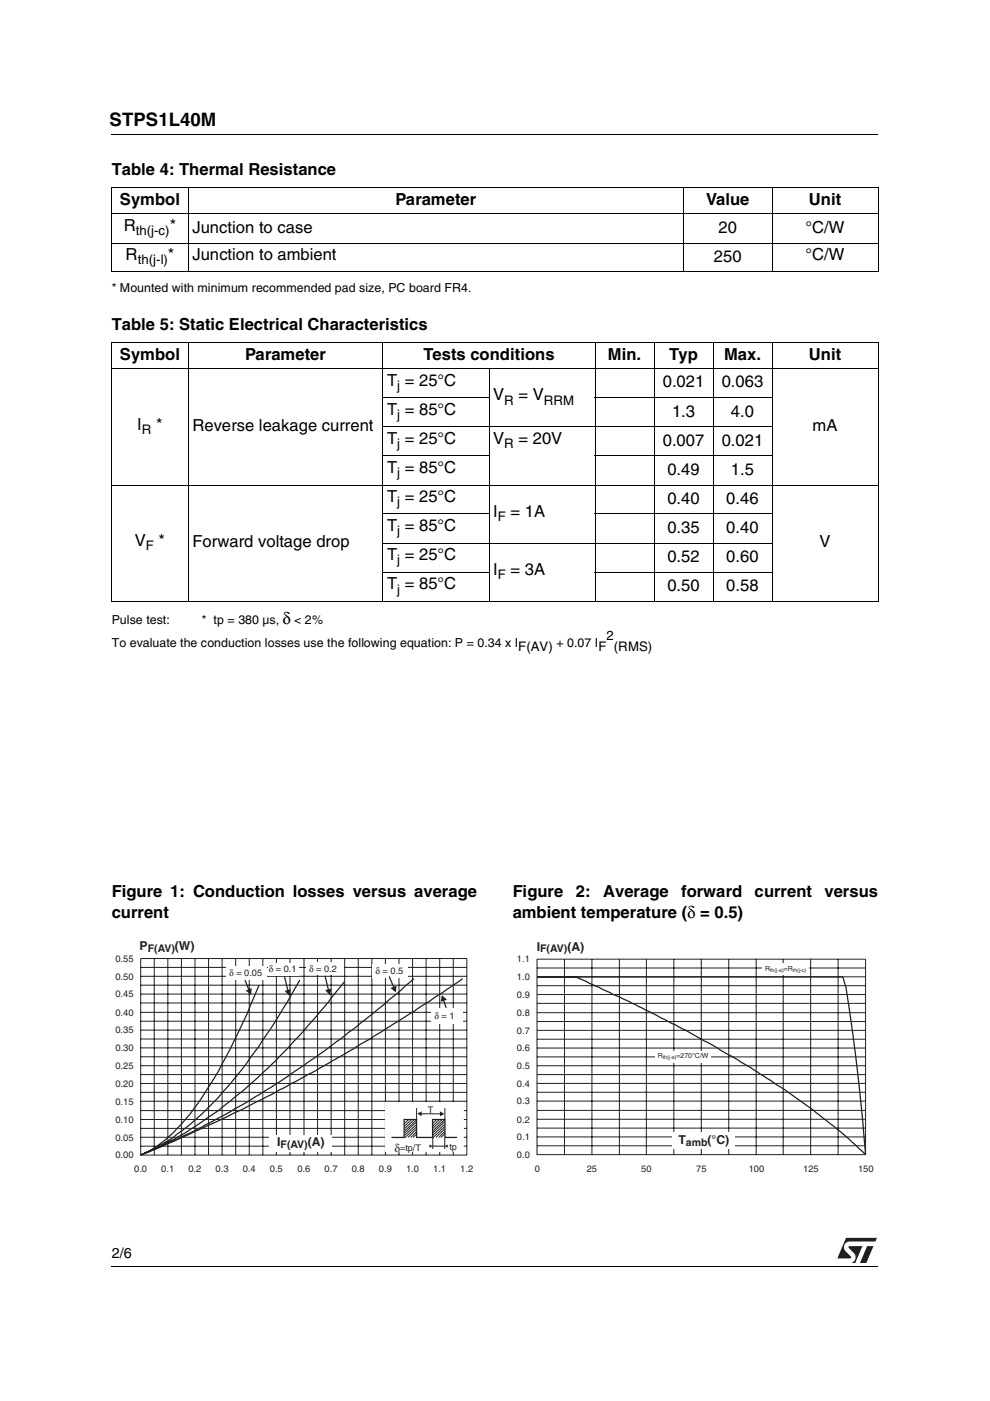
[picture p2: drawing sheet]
<svg xmlns="http://www.w3.org/2000/svg" width="210mm" height="297mm" viewBox="0 0 210 297" stroke-linecap="round" stroke-linejoin="round" font-family="sans-serif">
<path d="M23.7 28.5h162.5M23.7 268.5h162.5" fill="none" stroke="#000" stroke-width=".21"/>
<path d="M177.4 262.1h8.8v5.7h-8.8z" fill="#fff"/>
<g fill="#231f20">
<path d="M183.9 264.2h1.3l-1.5 3.6h-1.4z" fill-rule="evenodd"/>
<path d="M179.4 262.4h6.5l-.3 .8h-5.5a1.21 1.21 0 0 0-1.1 .8 1.21 1.21 0 0 0 .3 1.3l1.1 1.1v.3l-2.9 .1z" fill-rule="evenodd"/>
<path d="M180 264.3l2.9-.1-1.6 3.6h-.7a1.29 1.29 0 0 0 .5-2.1l-1.1-1.1z" fill-rule="evenodd"/>
</g>
<g fill="none" stroke="#000" stroke-width=".21">
<path d="M23.6 39.8h162.7M23.7 39.9v17.7M39.9 39.8v17.9M145 39.8v17.9M163.7 39.8v17.9M186.2 39.9v17.7M23.6 45.3h162.7M23.6 51.5h162.7M23.6 57.7h162.7M23.6 72.7h162.7M23.6 78.2h162.7M23.7 72.7v54.7"/>
<path d="M39.9 72.6v54.9M81.2 72.6v54.9M103.7 78.1v49.4M126.2 72.6v54.9M138.7 72.6v54.9M151.2 72.6v54.9M163.7 72.6v54.9M186.2 72.7v54.7M81.1 84.3h22.6M81.1 90.5h82.6M81.1 96.7h22.6M126.1 84.3h37.6"/>
<path d="M126.1 96.7h37.6M23.6 102.8h162.7M81.1 109h22.6M81.1 115.2h82.6M126.1 109h37.6M23.6 127.5h162.7M81.1 121.3h22.6M126.1 121.3h37.6"/>
</g>
<path d="M24.5 198.8h75.9v50.3h-75.9z" fill="#fff"/>
<g fill="none" stroke="#231f20" stroke-width=".21">
<path d="M29.8 203.2h69.2v41.7h-69.2zM29.8 216.5h69.2M29.8 212.7h69.2M29.8 208.9h69.2M29.8 205.1h69.2M29.8 218.4h69.2M29.8 214.6h69.2M29.8 210.8h69.2M29.8 207h69.2M32.7 203.2v41.7M35.6 203.2v41.7M38.5 203.2v41.7"/>
<path d="M41.3 203.2v41.7M44.2 203.2v41.7M47.1 203.2v41.7M50 203.2v41.7M52.8 203.2v41.7M55.7 203.2v41.7M58.6 203.2v41.7M61.5 203.2v41.7M64.5 203.2v41.7M67.3 203.2v41.7M70.2 203.2v41.7M73.1 203.2v41.7"/>
<path d="M76 203.2v41.7M78.8 203.2v41.7M81.7 203.2v41.7M84.6 203.2v41.7M87.5 203.2v41.7M90.3 203.2v41.7M93.2 203.2v41.7M96.1 203.2v41.7M29.8 239.2h69.2M29.8 235.5h69.2M29.8 231.6h69.2M29.8 227.8h69.2"/>
<path d="M29.8 224.1h69.2M29.8 220.3h69.2M29.8 237.4h69.2M29.8 233.5h69.2M29.8 229.7h69.2M29.8 225.9h69.2M29.8 222.2h69.2M88.3 234.9v2.5M89.3 236.1l4.1 .1M94.3 234.9v2.5M29.8 243h69.2M29.8 241.1h69.2"/>
<path d="M91.8 241.1v2.5M94.3 241.1v2.5"/>
</g>
<path d="M54.9 208.9a120.8 120.8 0 0 1-14.7 27.4 30.6 30.6 0 0 1-8.7 7.8l-1.7 .8M63.6 207.8a143.2 143.2 0 0 1-14.7 21.9 62.4 62.4 0 0 1-13 12l-3.5 2-2.6 1.2M73.1 208.1l-2.7 3.3a138.6 138.6 0 0 1-24.1 24.1 86.9 86.9 0 0 1-11.3 7l-5.2 2.4M87.8 207.5a242.4 242.4 0 0 1-33.8 25.1 173.8 173.8 0 0 1-24.2 12.3M98.1 207.5l-4.3 3-8.6 5.5a325.8 325.8 0 0 1-18.2 10.9l-1.8 .9a288.5 288.5 0 0 1-18.9 9.9l-9.5 4.3-7 2.9" fill="none" stroke="#231f20" stroke-width=".27"/>
<path d="M81.7 233.8h16.5v10.3h-16.5z" fill-rule="evenodd" fill="#fff" stroke="#fff" stroke-width=".21"/>
<g fill="#231f20">
<path d="M88.5 236.1l.9-.5v1.1z"/>
<path d="M93.3 235.6l.9 .6-.9 .5z"/>
</g>
<path d="M91.1 243h.1M91.7 243h2.7" fill="none" stroke="#231f20" stroke-width=".21"/>
<path d="M91.1 242.7l.6 .3-.6 .4z" fill="#231f20"/>
<path d="M94.9 243h.1" fill="none" stroke="#231f20" stroke-width=".21"/>
<path d="M94.3 243l.6-.4v.7z" fill="#231f20"/>
<path d="M51.9 207.8l.9 2.1M83 241.2h2.7v-3.8h2.6v3.8h3.4v-3.8h2.6v3.8h2.6" fill="none" stroke="#231f20" stroke-width=".27"/>
<g fill="none" stroke="#231f20" stroke-width=".21">
<path d="M86.6 237.4l-.9 .9M87.2 237.4l-1.5 1.4M87.8 237.4l-2.1 1.9M88.3 237.8l-2.5 2.4M88.4 238.4l-2.6 2.4M88.4 239.3l-1.9 1.9M88.4 237.4l-2.6 2.4M88.4 238.8l-2.6 2.4M88.4 239.9l-1.3 1.3M92.6 237.4l-.9 .9M93.2 237.4l-1.6 1.4M93.8 237.4l-2.1 1.9"/>
<path d="M94.3 237.8l-2.6 2.4M94.3 238.4l-2.6 2.4M94.3 239.3l-1.9 1.9M94.3 237.4l-2.6 2.4M94.3 238.8l-2.6 2.4M94.3 239.9l-1.3 1.3M88.5 240.3l-.9 .9M94.4 240.3l-.9 .9"/>
</g>
<path d="M52.1 210l1.3-.5-.2 1.4z" fill="#231f20"/>
<g fill="#fff">
<path d="M47.9 205h8.7v2.8h-8.7z"/>
<path d="M56.8 204.1h6.4v2.7h-6.4z"/>
</g>
<path d="M60.3 207l.7 3" fill="none" stroke="#231f20" stroke-width=".27"/>
<path d="M60.3 210.1l1.4-.4-.4 1.4z" fill="#231f20"/>
<path d="M64.9 203.9h7.8v2.8h-7.8z" fill="#fff"/>
<path d="M68.9 206.9l.7 3" fill="none" stroke="#231f20" stroke-width=".27"/>
<path d="M68.9 209.9l1.4-.3-.4 1.4z" fill="#231f20"/>
<path d="M78.9 204.5h7.7v2.8h-7.7z" fill="#fff"/>
<path d="M82.5 207l1 2.3" fill="none" stroke="#231f20" stroke-width=".27"/>
<path d="M82.8 209.5l1.3-.5-.2 1.4z" fill="#231f20"/>
<path d="M91.5 213.9h6.7v3.2h-6.7z" fill="#fff"/>
<path d="M94.1 212.1l.5 1.6" fill="none" stroke="#231f20" stroke-width=".27"/>
<path d="M93.7 211l1.1 1-1.4 .4z" fill="#231f20"/>
<g fill="#fff">
<path d="M57.1 240.6h13.3v3.6h-13.3z"/>
<path d="M109.6 199h75.7v49.9h-75.7z"/>
</g>
<g fill="none" stroke="#231f20" stroke-width=".21">
<path d="M113.9 203.4h69.6v41.4h-69.6zM113.9 216.6h69.6M113.9 212.7h69.6M113.9 209h69.6M113.9 205.2h69.6M113.9 218.5h69.6M113.9 214.7h69.6M113.9 210.9h69.6M113.9 207.1h69.6M119.7 203.4v41.4M125.5 203.4v41.4M131.3 203.4v41.4"/>
<path d="M137 203.4v41.4M142.9 203.4v41.4M148.7 203.4v41.4M154.5 203.4v41.4M160.3 203.4v41.4M166.1 203.4v41.4M171.9 203.4v41.4M177.7 203.4v41.4M113.9 239.2h69.6M113.9 235.4h69.6M113.9 231.6h69.6M113.9 227.8h69.6"/>
<path d="M113.9 224.1h69.6M113.9 220.3h69.6M113.9 237.3h69.6M113.9 233.5h69.6M113.9 229.7h69.6M113.9 226h69.6M113.9 222.2h69.6M113.9 242.9h69.6M113.9 241.1h69.6"/>
</g>
<path d="M113.9 207.1h64.8l.7 2.3 1.4 9.4a450.1 450.1 0 0 1 2.7 26l-3.4-3.3-3.6-2.9-4.1-3.3-7-4.9a171.3 171.3 0 0 0-16-9.7l-4.2-2.3-11.8-6.1-11.2-5.1z" fill="none" stroke="#231f20" stroke-width=".27"/>
<g fill="#fff">
<path d="M161.6 204.3h9.8v2.5h-9.8z"/>
<path d="M139.1 222.8h11.6v2.5h-11.6z"/>
<path d="M142.6 240.1h13.2v3.5h-13.2z"/>
</g>
<text font-size="3.9" x="23.2" y="26.7">STPS1L40M</text>
<g font-size="3.5">
<text x="23.7" y="37.1">Table 4: Thermal Resistance</text>
<text x="25.4" y="43.5">Symbol</text>
<text x="83.8" y="43.5">Parameter</text>
<text x="149.7" y="43.5">Value</text>
<text x="171.5" y="43.5">Unit</text>
<text x="26.2" y="49">R</text>
<text x="36" y="49">*</text>
<text x="40.8" y="49.3">Junction to case</text>
<text x="152.3" y="49.3">20</text>
<text x="170.8" y="49.3">°C/W</text>
<text x="26.6" y="55.2">R</text>
<text x="35.6" y="55.2">*</text>
<text x="40.8" y="55.2">Junction to ambient</text>
<text x="151.4" y="55.5">250</text>
<text x="170.8" y="55.2">°C/W</text>
<text x="23.7" y="69.9">Table 5: Static Electrical Characteristics</text>
<text x="25.4" y="76.3">Symbol</text>
<text x="52" y="76.3">Parameter</text>
<text x="89.8" y="76.3">Tests conditions</text>
<text x="128.9" y="76.3">Min.</text>
<text x="141.9" y="76.3">Typ</text>
<text x="153.5" y="76.3">Max.</text>
<text x="171.5" y="76.3">Unit</text>
<text x="82.1" y="81.9">T = 25°C</text>
<text x="140.5" y="82.2">0.021</text>
<text x="153" y="82.2">0.063</text>
<text x="82.1" y="88">T = 85°C</text>
<text x="104.5" y="84.9">V</text>
<text x="109.9" y="84.9">= V</text>
<text x="142.5" y="88.3">1.3</text>
<text x="155" y="88.3">4.0</text>
<text x="29.1" y="91.1">I</text>
<text x="33.1" y="91.1">*</text>
<text x="40.8" y="91.4">Reverse leakage current</text>
<text x="82.1" y="94.2">T = 25°C</text>
<text x="104.5" y="94.2">V</text>
<text x="109.9" y="94.2">= 20V</text>
<text x="140.5" y="94.5">0.007</text>
<text x="153" y="94.5">0.021</text>
<text x="172.3" y="91.4">mA</text>
<text x="82.1" y="100.3">T = 85°C</text>
<text x="141.5" y="100.7">0.49</text>
<text x="155" y="100.7">1.5</text>
<text x="82.1" y="106.5">T = 25°C</text>
<text x="141.5" y="106.8">0.40</text>
<text x="154" y="106.8">0.46</text>
<text x="82.1" y="112.6">T = 85°C</text>
<text x="104.5" y="109.5">I</text>
<text x="108.2" y="109.5">= 1A</text>
<text x="141.5" y="113">0.35</text>
<text x="154" y="113">0.40</text>
<text x="28.6" y="115.7">V</text>
<text x="33.6" y="115.7">*</text>
<text x="40.8" y="116">Forward voltage drop</text>
<text x="82.1" y="118.8">T = 25°C</text>
<text x="141.5" y="119.1">0.52</text>
<text x="154" y="119.1">0.60</text>
<text x="173.8" y="116">V</text>
<text x="82.1" y="125">T = 85°C</text>
<text x="104.5" y="121.9">I</text>
<text x="108.2" y="121.9">= 3A</text>
<text x="141.5" y="125.3">0.50</text>
<text x="154" y="125.3">0.58</text>
<text x="59.9" y="132.2">δ</text>
<text x="23.7" y="190.2">Figure 1: Conduction losses versus average</text>
<text x="108.7" y="190.2">Figure</text>
<text x="122.1" y="190.2">2:</text>
<text x="127.9" y="190.2">Average</text>
<text x="144.4" y="190.2">forward</text>
<text x="160" y="190.2">current</text>
<text x="174.8" y="190.2">versus</text>
<text x="23.7" y="194.7">current</text>
<text x="108.7" y="194.7">ambient temperature (δ = 0.5)</text>
</g>
<text font-size="3" x="23.7" y="266.8">2/6</text>
<g font-size="2.8">
<text x="28.8" y="49.9">th(j-c)</text>
<text x="29.2" y="56.1">th(j-l)</text>
<text x="84.2" y="82.7">j</text>
<text x="84.2" y="88.9">j</text>
<text x="106.9" y="85.8">R</text>
<text x="115.3" y="85.8">RRM</text>
<text x="30.1" y="92">R</text>
<text x="84.2" y="95">j</text>
<text x="106.9" y="95">R</text>
<text x="84.2" y="101.2">j</text>
<text x="84.2" y="107.3">j</text>
<text x="84.2" y="113.5">j</text>
<text x="105.5" y="110.4">F</text>
<text x="30.9" y="116.6">F</text>
<text x="84.2" y="119.7">j</text>
<text x="84.2" y="125.8">j</text>
<text x="105.5" y="122.8">F</text>
<text x="109.9" y="138">F(AV)</text>
<text x="126.9" y="138">F (RMS)</text>
<text x="128.6" y="135.7">2</text>
</g>
<g font-size="2.6">
<text x="23.7" y="61.8">* Mounted with minimum recommended pad size, PC board FR4.</text>
<text x="23.7" y="132.2">Pulse test:</text>
<text x="23.7" y="137.1">To evaluate the conduction losses use the following equation: P = 0.34 x I</text>
<text x="42.8" y="132.2">* tp = 380 µs,</text>
<text x="62.4" y="132.2">&lt; 2%</text>
<text x="118" y="137.1">+ 0.07 I</text>
</g>
<g font-size="2.6" fill="#231f20">
<text x="29.6" y="201.4">P</text>
<text x="37.1" y="201.4">(W)</text>
<text x="113.8" y="201.5">I</text>
<text x="120.3" y="201.5">(A)</text>
<text x="58.8" y="243">I</text>
<text x="65.2" y="243">(A)</text>
<text x="143.9" y="242.5">T</text>
<text x="150" y="242.5">(°C)</text>
</g>
<text font-size="2.4" fill="#231f20" x="83.7" y="244.2">δ</text>
<g font-size="2.2" fill="#231f20">
<text x="31.3" y="201.7">F(AV)</text>
<text x="114.5" y="201.9">F(AV)</text>
<text x="59.5" y="243.3">F(AV)</text>
<text x="145.4" y="242.9">amb</text>
</g>
<g font-size="2" fill="#231f20">
<text x="24.5" y="203.9">0.55</text>
<text x="24.5" y="207.7">0.50</text>
<text x="48.6" y="207">δ</text>
<text x="50.1" y="207">= 0.05</text>
<text x="57" y="206.1">δ = 0.1</text>
<text x="65.5" y="206">δ = 0.2</text>
<text x="79.6" y="206.6">δ = 0.5</text>
<text x="109.6" y="207.8">1.0</text>
<text x="109.6" y="204.1">1.1</text>
<text x="24.5" y="215.3">0.40</text>
<text x="24.5" y="211.5">0.45</text>
<text x="92.1" y="216">δ</text>
<text x="93.6" y="216">= 1</text>
<text x="109.6" y="215.4">0.8</text>
<text x="109.6" y="211.5">0.9</text>
<text x="24.5" y="219.1">0.35</text>
<text x="109.6" y="219.1">0.7</text>
<text x="24.5" y="226.6">0.25</text>
<text x="24.5" y="222.9">0.30</text>
<text x="109.6" y="226.6">0.5</text>
<text x="109.6" y="222.9">0.6</text>
<text x="24.5" y="230.4">0.20</text>
<text x="109.6" y="230.4">0.4</text>
<text x="24.5" y="238">0.10</text>
<text x="24.5" y="234.2">0.15</text>
<text x="109.6" y="238">0.2</text>
<text x="109.6" y="234.1">0.3</text>
<text x="24.5" y="245.6">0.00</text>
<text x="24.5" y="241.8">0.05</text>
<text x="109.6" y="245.5">0.0</text>
<text x="109.6" y="241.7">0.1</text>
<text x="28.4" y="248.6">0.0</text>
<text x="34.2" y="248.6">0.1</text>
<text x="39.9" y="248.6">0.2</text>
<text x="45.7" y="248.6">0.3</text>
<text x="51.5" y="248.6">0.4</text>
<text x="57.2" y="248.6">0.5</text>
<text x="63.1" y="248.6">0.6</text>
<text x="68.8" y="248.6">0.7</text>
<text x="74.6" y="248.6">0.8</text>
<text x="80.3" y="248.6">0.9</text>
<text x="86.1" y="248.6">1.0</text>
<text x="91.8" y="248.6">1.1</text>
<text x="97.6" y="248.6">1.2</text>
<text x="113.4" y="248.5">0</text>
<text x="124.4" y="248.5">25</text>
<text x="136" y="248.5">50</text>
<text x="147.6" y="248.5">75</text>
<text x="158.8" y="248.5">100</text>
<text x="170.3" y="248.5">125</text>
<text x="181.9" y="248.5">150</text>
</g>
<g font-size="1.9" fill="#231f20">
<text x="90.7" y="236">T</text>
<text x="84.8" y="243.9">=tp/T</text>
<text x="95.3" y="243.8">tp</text>
</g>
<g font-size="1.5" fill="#231f20">
<text x="162.2" y="205.9">R</text>
<text x="166.2" y="205.9">=R</text>
<text x="139.4" y="224.4">R</text>
<text x="143.4" y="224.4">=270°C/W</text>
</g>
<g font-size="1.1" fill="#231f20">
<text x="163.3" y="206">th(j-a)</text>
<text x="168.1" y="206">th(j-c)</text>
<text x="140.5" y="224.6">th(j-a)</text>
</g>
</svg>
